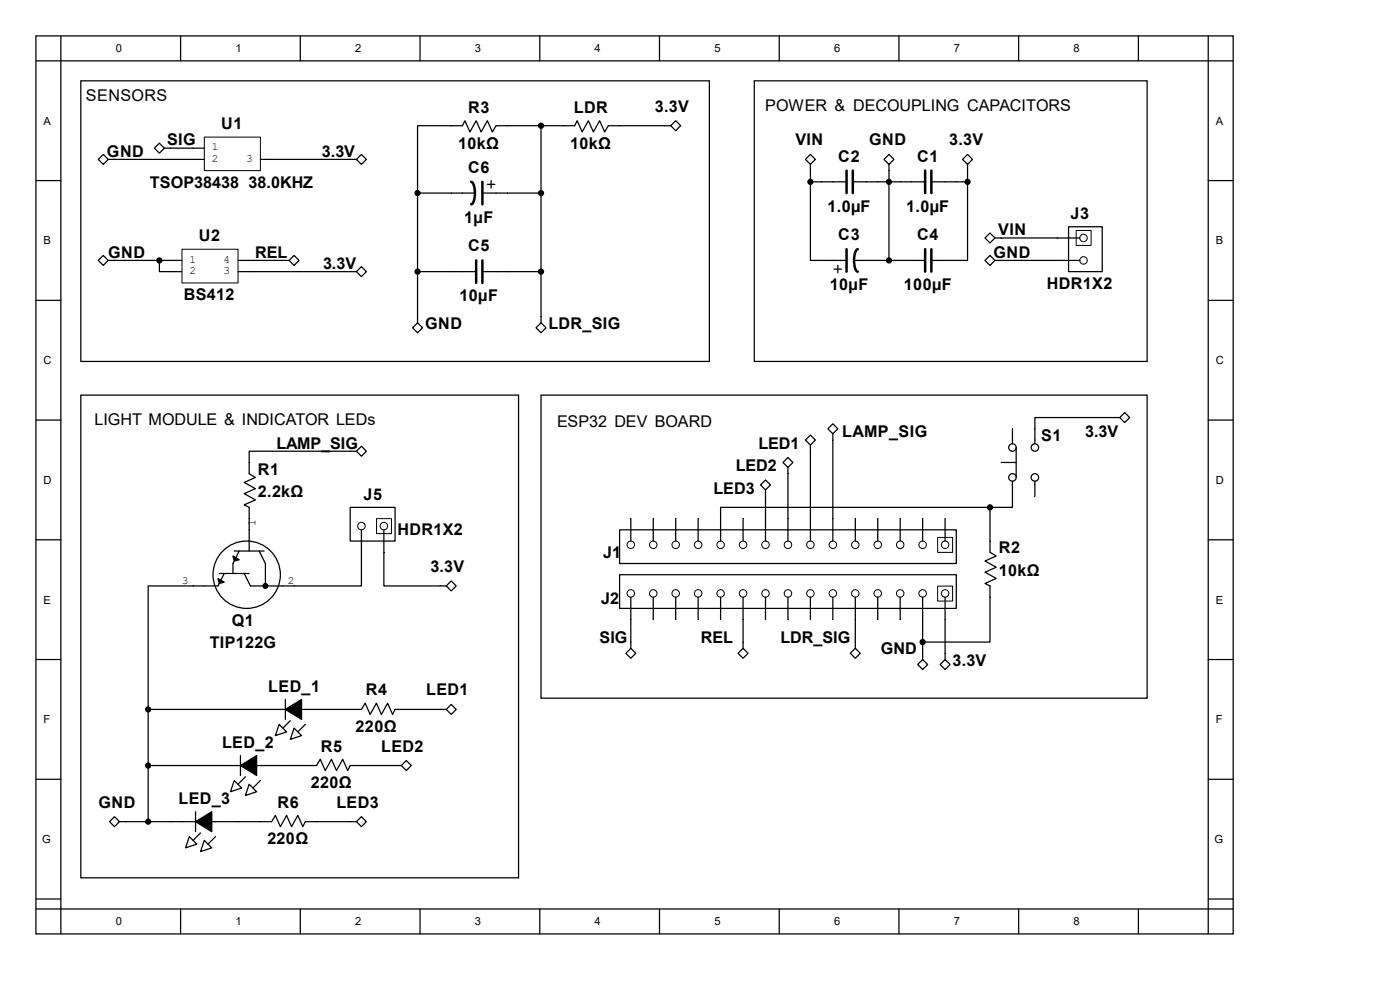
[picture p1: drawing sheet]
<svg xmlns="http://www.w3.org/2000/svg" width="297mm" height="210mm" viewBox="0 0 297 210" stroke-linecap="round" stroke-linejoin="round" font-family="sans-serif">
<g fill="none" stroke="#000" stroke-width=".26">
<path d="M7.6 7.6h254v190.5h-254zM7.6 12.9h254M12.9 7.6v190.5M17.1 17.1h133.4v59.6h-133.4zM38.3 7.6v5.3M63.7 7.6v5.3M89.1 7.6v5.3M114.5 7.6v5.3M139.9 7.6v5.3M160 17.1h83.4v59.6h-83.4zM165.3 7.6v5.3M190.7 7.6v5.3"/>
<path d="M216.1 7.6v5.3M241.5 7.6v5.3M256.3 7.6v190.5M7.6 38.3h5.3M21.9 32.8l1.1 1-1.1 1.1-1.1-1.1zM23 33.8h20.3M33.8 30.4l1.1 1-1.1 1.1-1-1.1zM34.9 31.4h8.4M55.2 33.8h20.4M76.7 32.8l1 1-1 1.1-1.1-1.1zM103.4 39.1h1.6M104.2 38.3v1.6"/>
<path d="M114.8 26.7v41.8M142.3 26.7l1.1-1.1 1 1.1-1 1zM142.3 26.7h-13.2l-.8 1.3-1.1-2.4-1.3 2.4-1.1-2.4-1.3 2.4-1.1-2.4-.5 1.1h-16.6l-.8 1.3-1.1-2.4-1.3 2.4-1.1-2.4-1.3 2.4-1.1-2.4-.5 1.1h-9.5v14.3M170.9 33.8l1-1 1.1 1-1.1 1.1zM171.9 38.6v16.6h7.7M171.9 34.9v3.7M171.9 38.6h7.4M181.2 38.6h14.8M188.6 32.8l1.1 1-1.1 1.1-1.1-1.1zM188.6 34.9v20.3M197.9 38.6h7.4M204.2 33.8l1.1-1 1 1-1 1.1z"/>
<path d="M205.3 38.6v16.6h-7.4M205.3 34.9v3.7M256.3 38.3h5.3M20.8 55.2l1.1-1 1.1 1-1.1 1.1zM23 55.2h15.6M33.8 55.2v2.4h4.8M50.5 55.2h10.8M50.5 57.6h25.1M61.3 55.2l1.1-1 1 1-1 1.1zM75.6 57.6l1.1-1 1 1-1 1.1zM88.6 57.6h12.2M88.6 41v27.5"/>
<path d="M88.6 41h12.2M102.3 41h12.5M102.6 57.6h12.2M177 57.1h1.5M177.7 56.3v1.6M181.2 55.2h14.8M209 50.5l1-1.1 1.1 1.1-1.1 1zM210 54.2l1.1 1-1.1 1.1-1-1.1zM211.1 55.2h18M211.1 50.5h18M226.7 48.1h7.1v9.5h-7.1zM7.6 63.7h5.3"/>
<path d="M87.5 69.5l1.1-1 1 1-1 1.1zM113.7 69.5l1.1-1 1 1-1 1.1zM256.3 63.7h5.3M7.6 89.1h5.3M17.1 83.8h92.9v102.4h-92.9zM75.6 95.7l1.1-1 1 1-1 1.1zM75.6 95.7h-22.7v4.8l1.3 .8-2.4 1 2.4 1.4-2.4 1 2.4 1.3-2.4 1.1 1.1 .5v9.3M114.8 83.8h128.6v64.3h-128.6zM166.1 98.1l1.1-1.1 1 1.1-1 1.1zM167.2 99.2v15.6M170.9 93.3l1-1 1.1 1-1.1 1.1zM171.9 94.4v20.4"/>
<path d="M176.7 89.9l1 1.1-1 1-1.1-1zM176.7 92v22.8M212.4 98.1h3.2M214.8 91v3.1M215.6 94.9v6.4M237.5 88.6l1.1-1.1 1.1 1.1-1.1 1zM237.5 88.6h-17.9v5.5M256.3 89.1h5.3M7.6 114.5h5.3M49.7 116.9h6.3M50.7 116.9l-1.3 2.6v2.2M55 116.9l1.3 2.6v4.8"/>
<path d="M74.3 107.6h9.5v7.2h-9.5zM76.7 112.4v11.9h-23.6l-1.3-2.6M81.4 112.4v11.9h13.3M131.4 112.4h71.5v7.1h-71.5zM133.8 110v4.8M138.6 110v4.8M143.4 110v4.8M148.1 110v4.8M157.6 110v4.8M161.3 102.9l1.1-1.1 1.1 1.1-1.1 1zM162.4 103.9v10.9M181.5 110v4.8"/>
<path d="M186.2 110v4.8M191 110v4.8M195.7 110v4.8M200.5 110v4.8M210 107.6v9.6l1.3 .8-2.3 1 2.3 1.3-2.3 1.1 2.3 1.3-2.3 1.1 1 .5v11.9h-14.3M210 107.6h-57.1v7.2M214.8 102.1v5.5h-4.8M219.6 102.1v3.2M256.3 114.5h5.3M7.6 139.9h5.3M46.5 121.7h6.4M47.6 121.7l-1.4 2.6h-14.8v26.2"/>
<path d="M95.7 123.2l1.1 1.1-1.1 1.1-1-1.1zM131.4 121.9h71.5v7.2h-71.5zM132.8 138.6l1-1.1 1.1 1.1-1.1 1zM133.8 126.7v10.8M138.6 126.7v4.7M143.4 126.7v4.7M148.1 126.7v4.7M152.9 126.7v4.7M156.6 138.6l1-1.1 1.1 1.1-1.1 1zM157.6 126.7v10.8M162.4 126.7v4.7M167.2 126.7v4.7"/>
<path d="M171.9 126.7v4.7M176.7 126.7v4.7M180.4 138.6l1.1-1.1 1 1.1-1 1zM181.5 126.7v10.8M186.2 126.7v4.7M191 126.7v4.7M195.7 126.7v13.2M200.5 126.7v13.2M256.3 139.9h5.3M31.4 150.5h45.3l.8-1.3 1 2.4 1.4-2.4 1 2.4 1.3-2.4 1.1 2.4 .5-1.1h10.9M31.4 150.5v23.8M59.2 153.7l1.6 1.6-2.4 .8z"/>
<path d="M60.5 148.4v4.2M61.6 152.9l-1.6 1.6M62.4 154.5l1.6 1.6-2.4 .7zM64.8 153.7l-1.6 1.6M94.7 150.5l1-1.1 1.1 1.1-1.1 1.1zM194.7 141l1-1.1 1.1 1.1-1.1 1zM199.4 141l1.1-1.1 1.1 1.1-1.1 1zM7.6 165.3h5.3M23.2 174.3l1.1-1.1 1 1.1-1 1.1zM25.3 174.3h32.3l.8-1.3 1.1 2.4 1.3-2.4 1.1 2.4 1.3-2.4 1 2.4 .6-1.1h10.8M31.4 162.4h35.8l.7-1.3 1.1 2.4 1.3-2.4 1.1 2.4 1.3-2.4 1.1 2.4 .5-1.1h10.8M40.2 177.5l1.6 1.6-2.4 .8z"/>
<path d="M41.5 172.2v4.2M42.5 176.7l-1.5 1.6M43.3 178.3l1.6 1.6-2.4 .8zM45.7 177.5l-1.6 1.6M49.7 165.6l1.6 1.6-2.4 .8zM51 160.3v4.2M52.1 164.8l-1.6 1.6M52.9 166.4l1.6 1.6-2.4 .8zM55.2 165.6l-1.5 1.6M75.6 174.3l1.1-1.1 1 1.1-1 1.1zM85.1 162.4l1.1-1.1 1.1 1.1-1.1 1.1zM256.3 165.3h5.3"/>
<path d="M7.6 190.7h5.3M7.6 192.8h254M38.3 192.8v5.3M63.7 192.8v5.3M89.1 192.8v5.3M114.5 192.8v5.3M139.9 192.8v5.3M165.3 192.8v5.3M190.7 192.8v5.3M216.1 192.8v5.3M241.5 192.8v5.3M256.3 190.7h5.3"/>
<circle cx="214.8" cy="94.9" r=".79"/>
<circle cx="219.6" cy="94.9" r=".79"/>
<circle cx="214.8" cy="101.3" r=".79"/>
<circle cx="219.6" cy="101.3" r=".79"/>
<circle cx="52.3" cy="121.9" r="7.1"/>
</g>
<g fill="none" stroke="#000" stroke-width=".21">
<path d="M43.3 29.1h11.9v7.1h-11.9zM38.6 52.9h11.9v7.1h-11.9zM228.3 48.9h3.2v3.2h-3.2zM79.9 110h3.2v3.2h-3.2zM198.9 114h3.2v3.2h-3.2zM198.9 124.3h3.2v3.2h-3.2z"/>
<circle cx="229.9" cy="55.2" r=".79"/>
<circle cx="229.9" cy="50.5" r=".79"/>
<circle cx="76.7" cy="111.6" r=".79"/>
<circle cx="81.4" cy="111.6" r=".79"/>
<circle cx="133.8" cy="115.6" r=".79"/>
<circle cx="138.6" cy="115.6" r=".79"/>
<circle cx="143.4" cy="115.6" r=".79"/>
<circle cx="148.1" cy="115.6" r=".79"/>
<circle cx="152.9" cy="115.6" r=".79"/>
<circle cx="157.6" cy="115.6" r=".79"/>
<circle cx="162.4" cy="115.6" r=".79"/>
<circle cx="167.2" cy="115.6" r=".79"/>
<circle cx="171.9" cy="115.6" r=".79"/>
<circle cx="176.7" cy="115.6" r=".79"/>
<circle cx="181.5" cy="115.6" r=".79"/>
<circle cx="186.2" cy="115.6" r=".79"/>
<circle cx="191" cy="115.6" r=".79"/>
<circle cx="195.7" cy="115.6" r=".79"/>
<circle cx="200.5" cy="115.6" r=".79"/>
<circle cx="133.8" cy="125.9" r=".79"/>
<circle cx="138.6" cy="125.9" r=".79"/>
<circle cx="143.4" cy="125.9" r=".79"/>
<circle cx="148.1" cy="125.9" r=".79"/>
<circle cx="152.9" cy="125.9" r=".79"/>
<circle cx="157.6" cy="125.9" r=".79"/>
<circle cx="162.4" cy="125.9" r=".79"/>
<circle cx="167.2" cy="125.9" r=".79"/>
<circle cx="171.9" cy="125.9" r=".79"/>
<circle cx="176.7" cy="125.9" r=".79"/>
<circle cx="181.5" cy="125.9" r=".79"/>
<circle cx="186.2" cy="125.9" r=".79"/>
<circle cx="191" cy="125.9" r=".79"/>
<circle cx="195.7" cy="125.9" r=".79"/>
<circle cx="200.5" cy="125.9" r=".79"/>
</g>
<g fill="#000" stroke="#000" stroke-width=".26">
<path d="M49.4 118l1.3 .7-1 .3zM46.2 122.7l1.4 .8-1.1 .3zM60.5 150.5l3.5-2.1v4.2zM41.5 174.3l3.4-2.1v4.2zM51 162.4l3.5-2.1v4.2z"/>
<circle cx="114.8" cy="26.7" r=".53"/>
<circle cx="171.9" cy="38.6" r=".53"/>
<circle cx="188.6" cy="38.6" r=".53"/>
<circle cx="205.3" cy="38.6" r=".53"/>
<circle cx="33.8" cy="55.2" r=".53"/>
<circle cx="88.6" cy="41" r=".53"/>
<circle cx="88.6" cy="57.6" r=".53"/>
<circle cx="114.8" cy="41" r=".53"/>
<circle cx="114.8" cy="57.6" r=".53"/>
<circle cx="188.6" cy="55.2" r=".53"/>
<circle cx="210" cy="107.6" r=".53"/>
<circle cx="195.7" cy="136.2" r=".53"/>
<circle cx="31.4" cy="150.5" r=".53"/>
<circle cx="31.4" cy="174.3" r=".53"/>
<circle cx="31.4" cy="162.4" r=".53"/>
</g>
<circle cx="56.3" cy="124.3" r=".53" fill="#000" stroke="#000" stroke-width=".21"/>
<path d="M100 38.6a2.44 2.44 0 0 1 .8 2.4l-.2 1.2a1.27 1.27 0 0 1-.6 1.1M102.3 38.6v4.7M179.6 36.2v4.8M180.9 36.2v4.8M196.3 36.2v4.8M197.6 36.2v4.8M101 55.2v4.8M102.3 55.2v4.8M179.6 52.9v4.7M182 52.9a2.44 2.44 0 0 0-.8 2.3l.1 1.2a1.27 1.27 0 0 0 .7 1.2M196.3 52.9v4.7M197.6 52.9v4.7" fill="none" stroke="#000" stroke-width=".53"/>
<g font-size="3.4">
<text x="18.2" y="21.3">SENSORS</text>
<text x="138.9" y="23.7">3.3V</text>
<text x="162.3" y="23.5">POWER &amp; DECOUPLING CAPACITORS</text>
<text x="46.9" y="27.4">U1</text>
<text x="99.3" y="24">R3</text>
<text x="121.7" y="24">LDR</text>
<text x="22.7" y="33.2">GND</text>
<text x="35.4" y="30.9">SIG</text>
<text x="68.3" y="33.2">3.3V</text>
<text x="97.2" y="31.7">10kΩ</text>
<text x="120.9" y="31.7">10kΩ</text>
<text x="168.7" y="30.9">VIN</text>
<text x="177.8" y="34.3">C2</text>
<text x="184.4" y="30.9">GND</text>
<text x="194.6" y="34.3">C1</text>
<text x="201.4" y="30.9">3.3V</text>
<text x="31.8" y="39.9">TSOP38438 38.0KHZ</text>
<text x="99.3" y="36.7">C6</text>
<text x="98.5" y="47.3">1µF</text>
<text x="175.6" y="44.9">1.0µF</text>
<text x="192.2" y="44.9">1.0µF</text>
<text x="227.1" y="46.5">J3</text>
<text x="42.2" y="51.2">U2</text>
<text x="99.3" y="53.3">C5</text>
<text x="177.8" y="51">C3</text>
<text x="194.6" y="51">C4</text>
<text x="211.8" y="49.9">VIN</text>
<text x="22.9" y="54.7">GND</text>
<text x="54.1" y="54.7">REL</text>
<text x="68.5" y="57.1">3.3V</text>
<text x="210.8" y="54.7">GND</text>
<text x="39" y="63.7">BS412</text>
<text x="97.5" y="63.9">10µF</text>
<text x="176.1" y="61.6">10µF</text>
<text x="191.8" y="61.6">100µF</text>
<text x="222.1" y="61.3">HDR1X2</text>
<text x="90.2" y="69.8">GND</text>
<text x="116.3" y="69.8">LDR_SIG</text>
<text x="20" y="90.1">LIGHT MODULE &amp; INDICATOR LEDs</text>
<text x="58.6" y="95.2">LAMP_SIG</text>
<text x="118.2" y="90.7">ESP32 DEV BOARD</text>
<text x="160.9" y="95.2">LED1</text>
<text x="178.6" y="92.8">LAMP_SIG</text>
<text x="220.9" y="93.6">S1</text>
<text x="230.2" y="92.8">3.3V</text>
<text x="54.7" y="100.7">R1</text>
<text x="156.1" y="99.9">LED2</text>
<text x="54.7" y="105.5">2.2kΩ</text>
<text x="77.1" y="106">J5</text>
<text x="151.4" y="104.7">LED3</text>
<text x="84.3" y="113.4">HDR1X2</text>
<text x="128" y="118.4">J1</text>
<text x="211.9" y="117.4">R2</text>
<text x="91.3" y="121.4">3.3V</text>
<text x="211.9" y="122.1">10kΩ</text>
<text x="127.6" y="128.2">J2</text>
<text x="44.5" y="137.5">TIP122G</text>
<text x="49.2" y="132.7">Q1</text>
<text x="127.2" y="136.4">SIG</text>
<text x="148.7" y="136.4">REL</text>
<text x="165.6" y="136.4">LDR_SIG</text>
<text x="186.9" y="138.8">GND</text>
<text x="202.1" y="141.2">3.3V</text>
<text x="56.9" y="146.8">LED_1</text>
<text x="77.6" y="147.5">R4</text>
<text x="90.4" y="147.5">LED1</text>
<text x="75.4" y="155.2">220Ω</text>
<text x="47.1" y="158.7">LED_2</text>
<text x="68.1" y="159.5">R5</text>
<text x="80.9" y="159.5">LED2</text>
<text x="65.9" y="167.1">220Ω</text>
<text x="20.9" y="171.4">GND</text>
<text x="37.8" y="170.6">LED_3</text>
<text x="58.8" y="171.4">R6</text>
<text x="71.4" y="171.4">LED3</text>
<text x="56.7" y="179">220Ω</text>
</g>
<g font-size="2.4">
<text x="24.6" y="11.1">0</text>
<text x="50" y="11.1">1</text>
<text x="75.4" y="11.1">2</text>
<text x="100.8" y="11.1">3</text>
<text x="126.2" y="11.1">4</text>
<text x="151.6" y="11.1">5</text>
<text x="177" y="11.1">6</text>
<text x="202.4" y="11.1">7</text>
<text x="227.8" y="11.1">8</text>
<text x="9.2" y="26.5">A</text>
<text x="257.9" y="26.5">A</text>
<text x="44.9" y="31.9">1</text>
<text x="44.9" y="34.3">2</text>
<text x="52.2" y="34.3">3</text>
<text x="9.2" y="51.9">B</text>
<text x="257.9" y="51.9">B</text>
<text x="40.2" y="55.8">1</text>
<text x="40.2" y="58.1">2</text>
<text x="47.4" y="58.1">3</text>
<text x="47.4" y="55.8">4</text>
<text x="9.2" y="77.3">C</text>
<text x="257.9" y="77.3">C</text>
<text x="9.2" y="102.7">D</text>
<text x="257.9" y="102.7">D</text>
<text x="54.2" y="111.5" transform="rotate(-90 54.2 111.5)">1</text>
<text x="38.6" y="123.9">3</text>
<text x="61.1" y="123.9">2</text>
<text x="9.2" y="128.1">E</text>
<text x="257.9" y="128.1">E</text>
<text x="9.2" y="153.5">F</text>
<text x="257.9" y="153.5">F</text>
<text x="8.9" y="178.9">G</text>
<text x="257.6" y="178.9">G</text>
<text x="24.6" y="196.3">0</text>
<text x="50" y="196.3">1</text>
<text x="75.4" y="196.3">2</text>
<text x="100.8" y="196.3">3</text>
<text x="126.2" y="196.3">4</text>
<text x="151.6" y="196.3">5</text>
<text x="177" y="196.3">6</text>
<text x="202.4" y="196.3">7</text>
<text x="227.8" y="196.3">8</text>
</g>
</svg>
